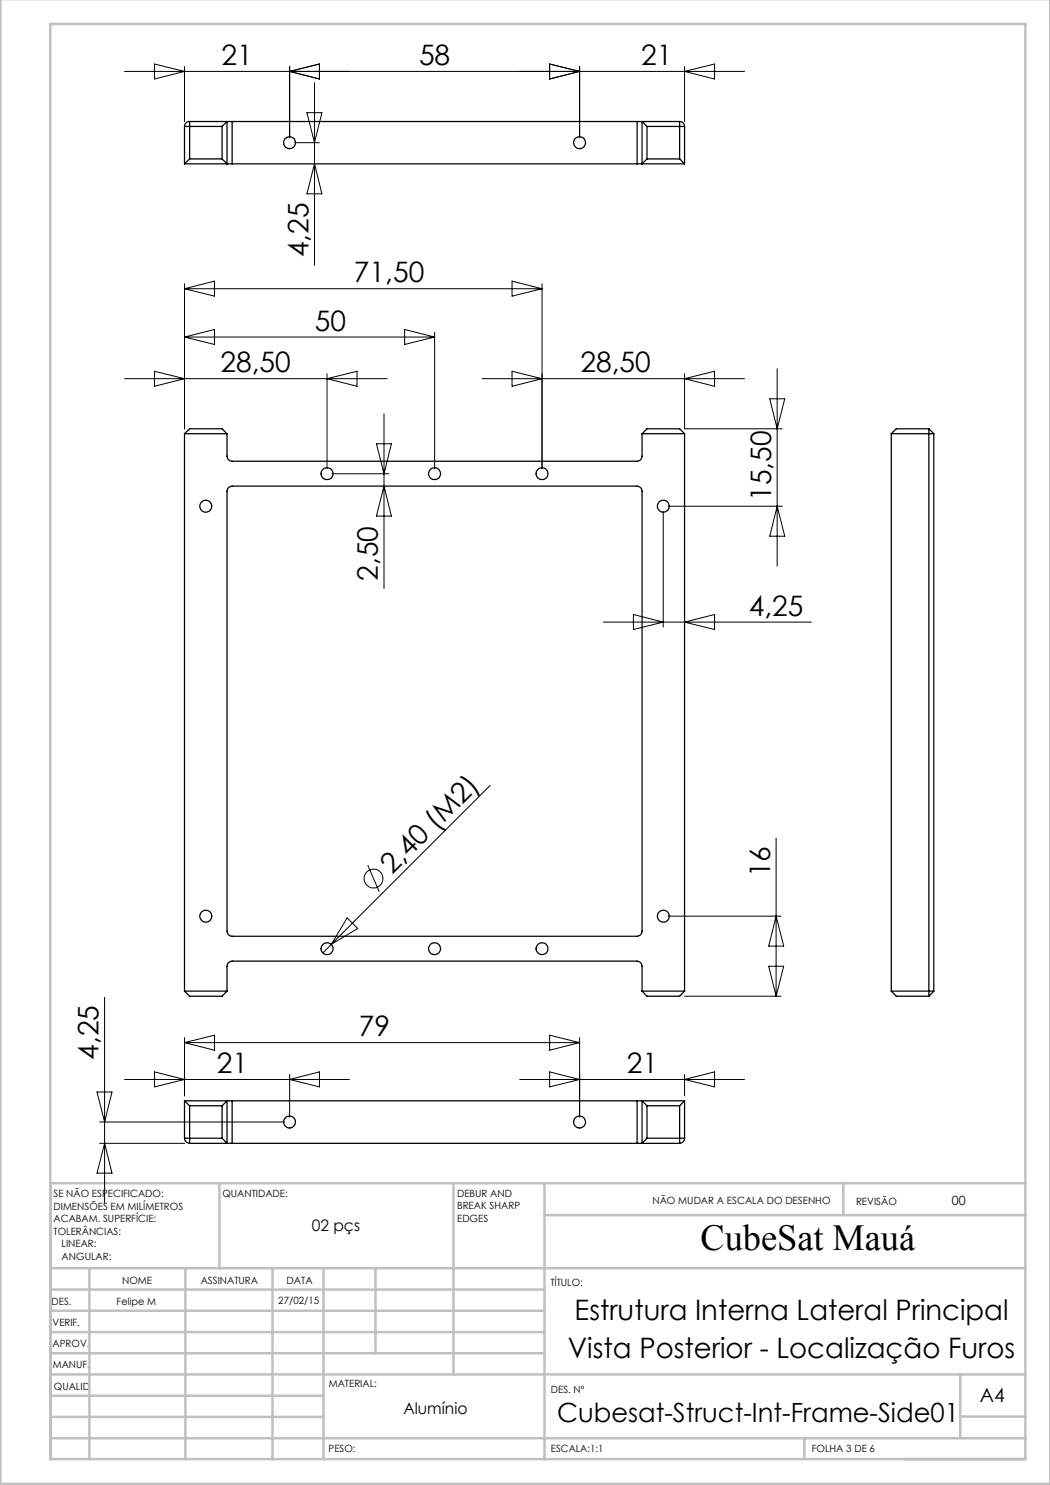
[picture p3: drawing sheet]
<svg xmlns="http://www.w3.org/2000/svg" width="210mm" height="297mm" viewBox="0 0 210 297" stroke-linecap="round" stroke-linejoin="round" font-family="sans-serif">
<g fill="none" stroke="#000" stroke-width=".2">
<path d="M24.9 14.3h124M30.9 12.8l6 1.5-6 1.5zM36.9 13.3v11M57.9 14.3l6-1.5v3zM57.9 13.3v14.2M62.9 16.5v36.6M109.9 12.8l6 1.5-6 1.5zM115.9 13.3v14.2M136.9 13.3v11M136.9 14.3l6-1.5v3zM58.9 28.5h5M61.4 22.5h3l-1.5 6z"/>
<path d="M62.9 32.8l1.5 6h-3zM36.9 56.8v29M36.9 57.7l6-1.5v3zM36.9 57.7h71.5M102.4 56.2l6 1.5-6 1.5zM108.4 56.8v37M24.9 75.7h52.5M30.9 74.3l6 1.4-6 1.6zM36.9 67.4h50M36.9 67.4l6-1.5v3zM65.4 74.8v19M65.4 75.7l6-1.4v3z"/>
<path d="M80.9 65.9l6 1.5-6 1.5zM86.9 66.4v27.4M96.4 75.7h52.5M102.4 74.3l6 1.4-6 1.6zM136.9 74.8v11h19.6M136.9 75.7l6-1.4v3zM154 79.8h3l-1.6 6zM155.4 73.8v39.4M66.4 94.8h11.4M75.3 88.8h3l-1.5 6zM76.8 82.8v34.9M76.8 97.2l1.5 6h-3z"/>
<path d="M132.6 102.2v23.2M133.7 101.2h22.8M155.4 101.2l1.6 6h-3zM120.7 124.4h41.6M126.7 122.9l5.9 1.5-5.9 1.5zM136.9 124.4l6-1.5v3zM98 157.1l-31.7 31.8M73.6 173l2.2 5.4M155.2 167.6v31.6M20.9 199.5v41.1M66.3 188.9l-1.7 1.7M69.4 183.6l2.1 2.1-5.2 3.2z"/>
<path d="M133.7 183.2h22.5M136.9 199.2h19.3M153.7 193.2h3l-1.5 6zM155.2 183.2l1.5 6h-3zM19.4 218.4h3l-1.5 6zM24.9 215.9h45M30.9 214.4l6 1.5-6 1.5zM36.9 207.5v11.7M36.9 208.5l6-1.5v3zM36.9 208.5h79M57.9 214.9v8.5M57.9 215.9l6-1.5v3z"/>
<path d="M103.9 215.9h45M109.9 214.4l6 1.5-6 1.5zM109.9 207l6 1.5-6 1.5zM115.9 207.5v15.9M136.9 214.9v4.3M136.9 215.9l6-1.5v3zM19.9 224.4h37M19.9 228.7h17M20.9 228.7l1.5 5.9h-3z"/>
<circle cx="74.7" cy="175.7" r="1.89"/>
</g>
<g fill="none" stroke="#c0c0c0" stroke-width=".5">
<path d="M.1 -.1v296.9h209.9v-296.9M10.1 4.8h195v287h-195zM43.9 236.6v17M90.7 236.6v38.3M108.9 236.6v55.3M168.7 236.6v6.3M205.1 236.6h-195v55.3M10.1 253.6h195M10.1 257.9h98.8M17.9 253.6v38.3M37.1 253.6v38.3M54.5 253.6v38.3"/>
<path d="M64.7 253.6v38.3M75.1 253.6v17M108.9 243h96.2M10.1 270.6h98.8M10.1 266.4h98.8M10.1 262.1h98.8M10.1 279.1h54.6M10.1 274.9h195M192.1 274.8v12.7M10.1 287.7h195M10.1 283.4h54.6M160.9 287.5v4.3"/>
<path d="M192.1 283.3h13"/>
</g>
<g fill="none" stroke="#000" stroke-width=".25">
<path d="M36.9 25.3v7.5M36.9 25.3h7.5M36.9 32.8h8.5M37.9 24.3a1.02 1.02 0 0 0-1 1M37.9 31.8h6.5M37.9 24.3v7.5M37.9 24.3h7.5M37.9 31.8l-1 1M44.4 25.3v6.5M44.4 31.8l1 1M45.4 32.8h1M45.4 24.3h1"/>
<path d="M45.4 24.3v8.5M45.4 24.3l-1 1M46.4 24.3h81M46.4 32.8h81M46.4 24.3v8.5M127.4 32.8h1M127.4 24.3h1M127.4 24.3v8.5M128.4 24.3v8.5M128.4 24.3h7.5M128.4 24.3l1 1M128.4 32.8h8.5"/>
<path d="M129.4 25.3h7.5M129.4 31.8h6.5M129.4 25.3v6.5M129.4 31.8l-1 1M135.9 24.3a.96 .96 0 0 1 1 1M135.9 24.3v7.5M135.9 31.8l1 1M136.9 25.3v7.5M36.9 86.7h8.5M36.9 86.7v111.5M36.9 86.7l1-.9h6.5l1 .9M45.4 86.7v4.5a1.09 1.09 0 0 0 1 1h81a1.02 1.02 0 0 0 1-1v-4.5"/>
<path d="M45.6 97.7l.3-.3 .5-.2h81a1.02 1.02 0 0 1 1 1v88a1.02 1.02 0 0 1-1 1.1h-81a1.09 1.09 0 0 1-1-1.1v-88zM128.4 86.7h8.5M128.4 86.7l1-.9h6.5l1 .9M136.9 86.7v111.5M178.3 86.7h8.5M178.3 86.7v111.5M185.8 85.8h-6.6l-.9 .9M185.8 85.8v113.4M185.8 85.8l1 .9M186.8 86.7v111.5M36.9 198.2h8.5M36.9 198.2l1 1h6.5l1-1"/>
<path d="M45.4 198.2v-5a1.09 1.09 0 0 1 1-1h81a1.02 1.02 0 0 1 1 1v5M128.4 198.2h8.5M128.4 198.2l1 1h6.5l1-1M178.3 198.2h8.5M178.3 198.2l.9 1h6.6M186.8 198.2l-1 1M36.9 227.6a1.09 1.09 0 0 0 1 1.1M36.9 220.2v7.4M36.9 227.6h7.5M36.9 220.2l1 1M36.9 220.2h8.5M37.9 221.2v7.5"/>
<path d="M37.9 221.2h6.5M37.9 228.7h7.5M44.4 221.2v6.4M44.4 227.6l1 1.1M45.4 220.2h1M45.4 228.7h1M45.4 220.2v8.5M45.4 220.2l-1 1M46.4 220.2v8.5M46.4 228.7h81M46.4 220.2h81M127.4 220.2h1"/>
<path d="M127.4 228.7h1M127.4 220.2v8.5M128.4 220.2v8.5M128.4 228.7h7.5M128.4 220.2l1 1M128.4 220.2h8.5M129.4 221.2v6.4M129.4 227.6h7.5M129.4 221.2h6.5M129.4 227.6l-1 1.1M135.9 221.2v7.5M136.9 227.6a1.02 1.02 0 0 1-1 1.1"/>
<path d="M136.9 220.2v7.4M136.9 220.2l-1 1"/>
<circle cx="57.9" cy="28.5" r="1.2"/>
<circle cx="115.9" cy="28.5" r="1.2"/>
<circle cx="65.4" cy="94.8" r="1.2"/>
<circle cx="86.9" cy="94.7" r="1.21"/>
<circle cx="108.4" cy="94.8" r="1.2"/>
<circle cx="41.2" cy="101.2" r="1.21"/>
<circle cx="132.6" cy="101.2" r="1.2"/>
<circle cx="41.2" cy="183.2" r="1.2"/>
<circle cx="65.4" cy="189.8" r="1.2"/>
<circle cx="86.9" cy="189.7" r="1.21"/>
<circle cx="108.4" cy="189.8" r="1.2"/>
<circle cx="132.7" cy="183.2" r="1.19"/>
<circle cx="57.9" cy="224.4" r="1.2"/>
<circle cx="115.9" cy="224.4" r="1.2"/>
</g>
<text font-size="7.3" x="140.1" y="249.9">CubeSat Mauá</text>
<g font-size="5.6">
<text x="44.3" y="13">21</text>
<text x="83.8" y="13">58</text>
<text x="128.2" y="13">21</text>
<text x="61.7" y="51.5" transform="rotate(-90 61.7 51.5)">4,25</text>
<text x="70.8" y="56.5">71,50</text>
<text x="63" y="66.2">50</text>
<text x="44.1" y="74.5">28,50</text>
<text x="116.1" y="74.5">28,50</text>
<text x="154.2" y="100.2" transform="rotate(-90 154.2 100.2)">15,50</text>
<text x="75.6" y="116.1" transform="rotate(-90 75.6 116.1)">2,50</text>
<text x="149.8" y="123.2">4,25</text>
<text x="78.4" y="175" transform="rotate(-45 78.4 175)">2,40 (M2)</text>
<text x="154" y="175.4" transform="rotate(-90 154 175.4)">16</text>
<text x="71.8" y="207.3">79</text>
<text x="19.7" y="211.9" transform="rotate(-90 19.7 211.9)">4,25</text>
<text x="43.4" y="214.6">21</text>
<text x="125.3" y="214.6">21</text>
<text x="114.9" y="264">Estrutura Interna Lateral Principal</text>
<text x="113.6" y="271.5">Vista Posterior - Localização Furos</text>
</g>
<text font-size="5.3" x="111.4" y="284.3">Cubesat-Struct-Int-Frame-Side01</text>
<text font-size="3.9" x="196" y="280.4">A4</text>
<g font-size="3.2">
<text x="62.3" y="246.3">02 pçs</text>
<text x="80.7" y="282.8">Alumínio</text>
</g>
<text font-size="2.5" x="190.4" y="240.9">00</text>
<g font-size="2">
<text x="10.7" y="239.5">SE NÃO ESPECIFICADO:</text>
<text x="44.5" y="239.5">QUANTIDADE:</text>
<text x="91.4" y="239.4">DEBUR AND</text>
<text x="10.7" y="242">DIMENSÕES EM MILÍMETROS</text>
<text x="10.7" y="244.5">ACABAM. SUPERFÍCIE:</text>
<text x="91.4" y="241.9">BREAK SHARP</text>
<text x="91.4" y="244.4">EDGES</text>
<text x="130.5" y="240.8">NÃO MUDAR A ESCALA DO DESENHO</text>
<text x="171.2" y="241">REVISÃO</text>
<text x="10.7" y="247">TOLERÂNCIAS:</text>
<text x="12.3" y="249.5">LINEAR:</text>
<text x="12.3" y="252">ANGULAR:</text>
<text x="24.4" y="256.9">NOME</text>
<text x="40.1" y="256.8">ASSINATURA</text>
<text x="57.3" y="256.8">DATA</text>
<text x="110.1" y="257.1">TÍTULO:</text>
<text x="10.3" y="260.9">DES.</text>
<text x="23.3" y="261">Felipe M</text>
<text x="55.7" y="260.8">27/02/15</text>
<text x="10.5" y="269.3">APROV.</text>
<text x="10.5" y="265.2">VERIF.</text>
<text x="10.6" y="273.6">MANUF.</text>
<text x="10.8" y="278">QUALID</text>
<text x="65.8" y="277.4">MATERIAL:</text>
<text x="110.2" y="278.5">DES. Nº</text>
<text x="65.7" y="290.4">PESO:</text>
<text x="110.2" y="290.5">ESCALA:1:1</text>
<text x="162.4" y="290.4">FOLHA 3 DE 6</text>
</g>
</svg>
